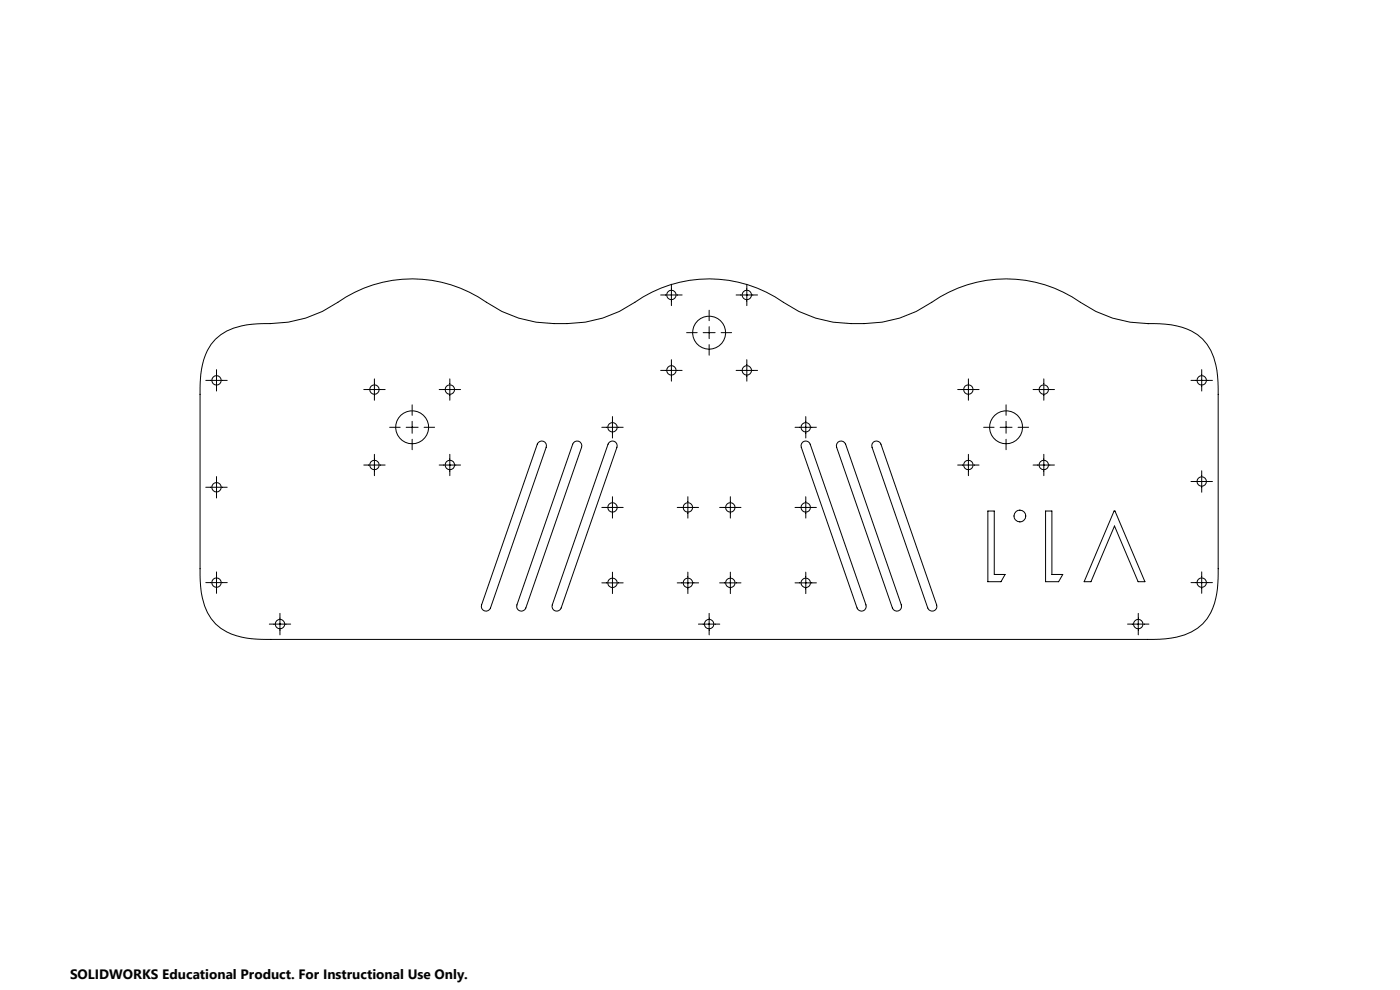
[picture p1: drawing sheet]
<svg xmlns="http://www.w3.org/2000/svg" width="594mm" height="420mm" viewBox="0 0 594 420" stroke-linecap="round" stroke-linejoin="round" font-family="sans-serif">
<g fill="none" stroke="#000" stroke-width=".42">
<path d="M280.3 125.1h9.1M284.9 120.6v9.1M300.9 131.6v4.4M300.9 138.6v5.1M312.3 125.1h9.1M316.9 120.6v9.1M487 137.3h.1M91.4 143.9a26.6 26.6 0 0 1 18.3-6.5 55.5 55.5 0 0 0 37.2-11.4 55 55 0 0 1 59.5 2.3 52.4 52.4 0 0 0 34.3 9 50.4 50.4 0 0 0 28.6-9 54.9 54.9 0 0 1 63.1 0 52.6 52.6 0 0 0 34.3 9 50.2 50.2 0 0 0 28.6-9 55 55 0 0 1 63.1 0 54.1 54.1 0 0 0 33.6 9.1 27.1 27.1 0 0 1 18.3 6.4 26.6 26.6 0 0 1 6.5 18.4l.1 79.1a35.9 35.9 0 0 1-4.7 21.2 23.1 23.1 0 0 1-17.7 8.5l-5 .3h-374.6a35.6 35.6 0 0 1-21.2-4.8 22.6 22.6 0 0 1-8.6-17.6l-.2-5v-76.6a35.9 35.9 0 0 1 4.7-21.2zM91.9 156.8v9.1M280.3 157.1h9.1M284.9 152.6v9.1M291.3 141.1h4.5"/>
<path d="M298.3 141.1h5.1M300.9 146.2v4.5M306 141.1h4.4M312.3 157.1h9.1M316.9 152.6v9.1M509.9 156.8v9.1M87.3 161.4h9.1M154.3 165.3h9.1M158.9 160.7v9.1M174.9 171.7v4.5M174.9 178.7v5.1M186.3 165.3h9.1"/>
<path d="M190.9 160.7v9.1M259.9 176.7v9.1M341.9 176.7v9.1M406.3 165.3h9.1M410.9 160.7v9.1M426.9 171.7v4.5M426.9 178.7v5.1M438.3 165.3h9.1M442.9 160.7v9.1M505.3 161.4h9.1M154.3 197.3h9.1M158.9 192.7v9.1"/>
<path d="M165.3 181.3h4.5M172.3 181.3h5.1M174.9 186.4v4.4M180 181.3h4.4M186.3 197.3h9.1M190.9 192.7v9.1M228.4 187.8a2 2 0 0 1 2.5-.4 2 2 0 0 1 .8 2.3l-23.6 68.2a2 2 0 0 1-2.5 1.3 2 2 0 0 1-1.3-2.6zM243.4 187.8a2 2 0 0 1 2.5-.4 2 2 0 0 1 .9 2.3l-23.7 68.2a2 2 0 0 1-2.5 1.3 2 2 0 0 1-1.3-2.6zM255.3 181.3h9.1M258.4 187.8a2 2 0 0 1 2.5-.4 2 2 0 0 1 .9 2.3l-23.7 68.2a2 2 0 0 1-2.6 1.3 2 2 0 0 1-1.2-2.6zM337.3 181.3h9.1M340.5 187.6a2 2 0 0 1 3.2 .8l23.7 68.2a2 2 0 0 1-1.2 2.6 2 2 0 0 1-2.6-1.3l-23.6-68.2-.1-.7z"/>
<path d="M355.5 187.6a2.03 2.03 0 0 1 3.3 .8l23.6 68.2a2 2 0 0 1-1.2 2.6 2 2 0 0 1-2.6-1.3l-23.6-68.2-.1-.7zM370.5 187.6a2.03 2.03 0 0 1 3.3 .8l23.6 68.2a2 2 0 0 1-1.2 2.6 2 2 0 0 1-2.6-1.3l-23.6-68.2 .1-1.5zM406.3 197.3h9.1M410.9 192.7v9.1M417.3 181.3h4.5M424.3 181.3h5.1M426.9 186.4v4.4M431.9 181.3h4.5M438.3 197.3h9.1M442.9 192.7v9.1M509.9 199.7v9.1M87.3 206.7h9.1"/>
<path d="M91.9 202.2v9.1M255.3 215.3h9.1M259.9 210.7v9.1M287.3 215.3h9.1M291.9 210.7v9.1M305.3 215.3h9.1M309.9 210.7v9.1M337.3 215.3h9.1M341.9 210.7v9.1M419.1 216.8h2.8v26.9h4.5l-1.7 3.1h-5.6zM443.6 216.8h2.7v26.9h4.6l-1.7 3.1h-5.6zM472.7 216.8h.4l12.7 30h-2.9l-10-23.7-10 23.7h-2.9z"/>
<path d="M505.3 204.3h9.1M87.3 247.2h9.1M91.9 242.6v9.1M255.3 247.3h9.1M259.9 242.7v9.1M287.3 247.3h9.1M291.9 242.7v9.1M305.3 247.3h9.1M309.9 242.7v9.1M337.3 247.3h9.1M341.9 242.7v9.1M505.3 247.2h9.1"/>
<path d="M509.9 242.6v9.1M114.3 264.8h9M118.8 260.2v9.1M296.3 264.8h9.1M300.9 260.2v9.1M478.4 264.8h9.1M483 260.2v9.1"/>
<circle cx="284.9" cy="125.1" r="1.99"/>
<circle cx="316.9" cy="125.1" r="1.99"/>
<circle cx="284.9" cy="157.2" r="2"/>
<circle cx="300.9" cy="141.1" r="7"/>
<circle cx="316.9" cy="157.2" r="2"/>
<circle cx="91.9" cy="161.4" r="1.99"/>
<circle cx="158.9" cy="165.3" r="2.01"/>
<circle cx="190.9" cy="165.3" r="2.01"/>
<circle cx="410.9" cy="165.3" r="2.01"/>
<circle cx="442.9" cy="165.3" r="2"/>
<circle cx="509.9" cy="161.4" r="1.99"/>
<circle cx="158.9" cy="197.3" r="2.01"/>
<circle cx="174.9" cy="181.3" r="7"/>
<circle cx="190.9" cy="197.3" r="2.01"/>
<circle cx="259.9" cy="181.3" r="2.01"/>
<circle cx="341.9" cy="181.3" r="2"/>
<circle cx="410.9" cy="197.3" r="2.01"/>
<circle cx="426.9" cy="181.3" r="7"/>
<circle cx="442.9" cy="197.3" r="2"/>
<circle cx="91.8" cy="206.7" r="2"/>
<circle cx="259.9" cy="215.3" r="2"/>
<circle cx="291.9" cy="215.3" r="2"/>
<circle cx="309.9" cy="215.3" r="2"/>
<circle cx="341.9" cy="215.3" r="1.99"/>
<circle cx="432.7" cy="218.9" r="2.5"/>
<circle cx="509.9" cy="204.3" r="2"/>
<circle cx="91.9" cy="247.2" r="2"/>
<circle cx="259.9" cy="247.3" r="2.01"/>
<circle cx="291.9" cy="247.3" r="2.01"/>
<circle cx="309.9" cy="247.3" r="2.01"/>
<circle cx="341.9" cy="247.3" r="2"/>
<circle cx="509.9" cy="247.2" r="2"/>
<circle cx="118.8" cy="264.8" r="2.01"/>
<circle cx="300.9" cy="264.8" r="2.01"/>
<circle cx="482.9" cy="264.8" r="2"/>
</g>
<text font-size="5.8" x="29.7" y="415.3">SOLIDWORKS Educational Product. For Instructional Use Only.</text>
</svg>
